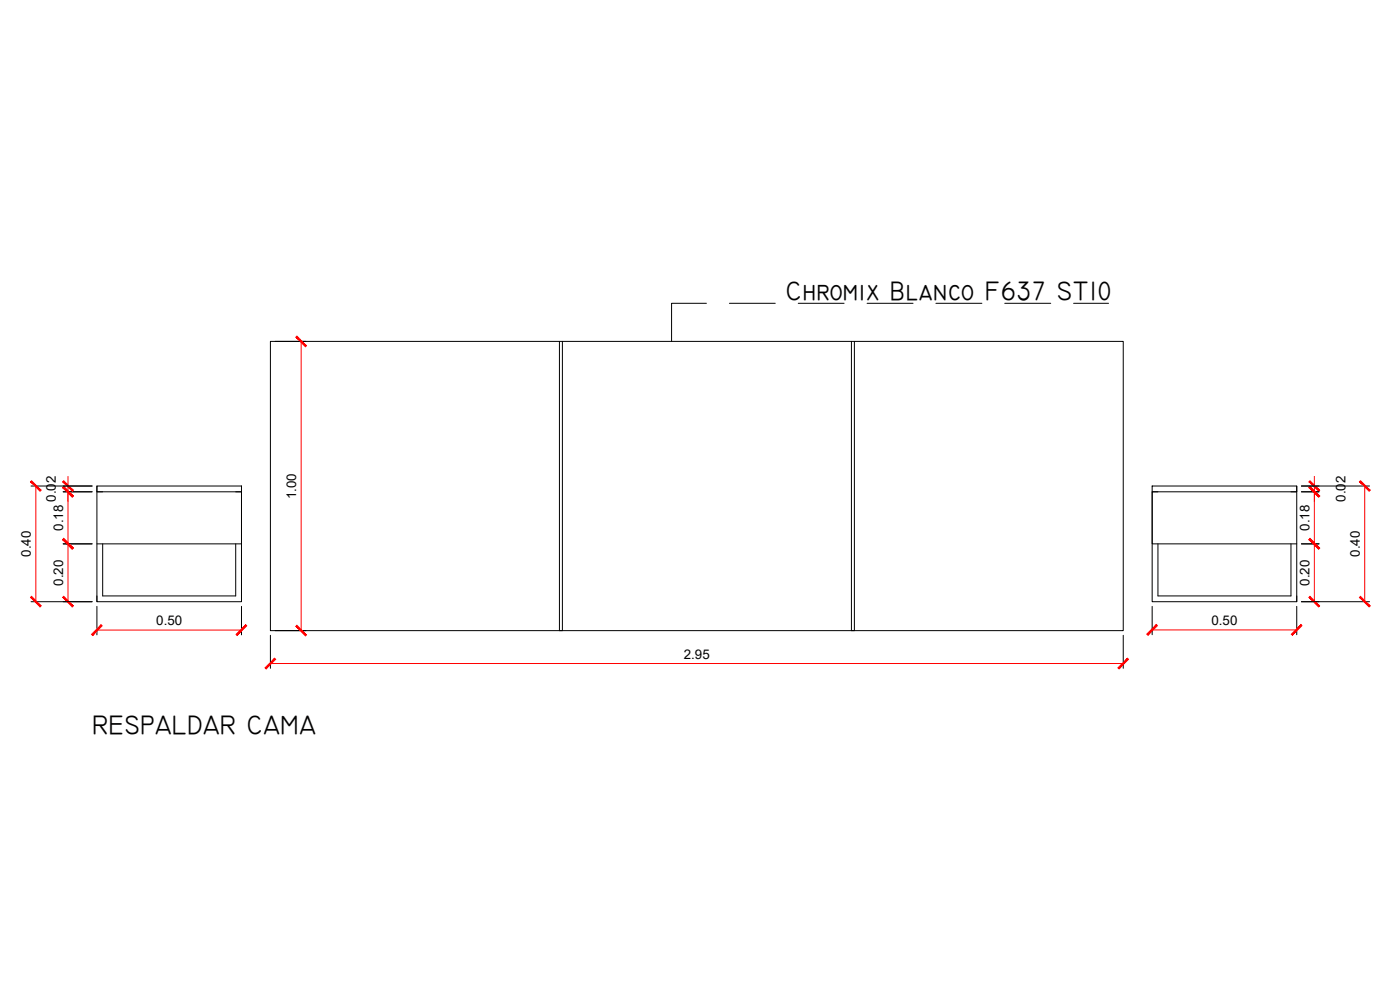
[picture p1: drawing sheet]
<svg xmlns="http://www.w3.org/2000/svg" width="420mm" height="297mm" viewBox="0 0 420 297" stroke-linecap="round" stroke-linejoin="round" font-family="sans-serif">
<!-- layer: VISTA -->
<g fill="none" stroke="#000" stroke-width=".3">
<path d="M81.2 102.4h255.9v86.8h-255.9zM167.9 102.4v86.8M168.8 102.4v86.8M255.5 102.4v86.8M256.4 102.4v86.8M29.1 145.8h43.4v34.7h-43.4zM29.1 145.8v1.8h43.4v15.6h-43.4M29.1 147.6h1.7M70.7 147.6h1.8M345.8 145.8h43.4v34.7h-43.4zM345.8 147.6h1.7M387.4 147.6h1.8"/>
<path d="M389.2 145.8v1.8h-43.4v15.6h43.4M29.1 178.8v1.7M30.8 163.2v15.6h39.9v-15.6M347.5 163.2v15.6h39.9v-15.6M389.2 178.8v1.7"/>
</g>
<!-- layer: PROYECCION -->
<path d="M212 91h-10.5v11.4M218.9 91h13.8M239.6 91h13.7M260.2 91h13.8M280.9 91h13.8M301.5 91h13.8M322.2 91h10.5M167.9 189.2h.9M255.5 189.2h.9" fill="none" stroke="#000" stroke-width=".3"/>
<!-- layer: CC-Cotas 1.10 -->
<g fill="none" stroke="#000" stroke-width=".3">
<path d="M82.6 102.4h9.2M9.3 145.8h18.3M19 147.6h8.6M390.6 145.8h20.4M390.6 147.6h5.3M19 163.2h8.6M390.6 163.2h5.3M9.3 180.5h18.3M29.1 181.9v8.6M72.5 181.9v8.6M81.2 190.6v9.9M82.6 189.2h9.2"/>
<path d="M337.1 190.6v9.9M345.8 181.9v8.5M389.2 181.9v8.5M390.6 180.5h20.4"/>
</g>
<path d="M90.4 102.4v86.8M10.8 145.8v34.7M20.4 142.9v37.6M394.5 142.9v37.6M409.6 145.8v34.7M29.1 189h43.4M81.2 199.1h255.9M345.8 189h43.4" fill="none" stroke="#f00" stroke-width=".3"/>
<!-- layer: 0 -->
<g fill="#f00" stroke="#f00" stroke-width=".3">
<path d="M89.1 187.6l-.3 .3 3.1 2.6zM88.8 187.9l3.1 2.6-.2 .3z"/>
<path d="M88.8 101.2l2.9 2.8 .2-.3zM88.8 101.2l.3-.3 2.8 2.8z"/>
<path d="M82.4 197.5l-2.6 3.2 2.9-2.9zM82.4 197.5l-2.6 3.2-.3-.3z"/>
<path d="M335.5 200.4l.3 .3 2.6-3.2zM338.4 197.5l.3 .3-2.9 2.9z"/>
<path d="M347 187.4l-2.5 3.2 2.8-2.9zM347 187.4l-2.5 3.2-.3-.3z"/>
<path d="M387.6 190.3l.3 .3 2.5-3.2zM390.4 187.4l.3 .3-2.8 2.9z"/>
<path d="M393.1 144.3l-.2 .3 3.1 2.5zM392.9 144.6l3.1 2.5-.3 .3z"/>
<path d="M392.9 146.3l2.8 2.8 .3-.3zM392.9 146.3l.2-.3 2.9 2.8z"/>
<path d="M392.9 146.3l2.8 2.8 .3-.3zM392.9 146.3l.2-.3 2.9 2.8z"/>
<path d="M393.1 161.6l-.2 .3 3.1 2.6zM392.9 161.9l3.1 2.6-.3 .2z"/>
<path d="M392.9 161.9l2.8 2.8 .3-.2zM393.1 161.6l2.9 2.9-3.1-2.6z"/>
<path d="M393.1 178.9l-.2 .3 3.1 2.6zM392.9 179.2l3.1 2.6-.3 .3z"/>
<path d="M408.3 178.9l-.3 .3 3.2 2.6zM408 179.2l3.2 2.6-.3 .3z"/>
<path d="M408 144.6l2.9 2.8 .3-.3zM408 144.6l.3-.3 2.9 2.8z"/>
<path d="M19.1 178.9l-.3 .3 3.2 2.6zM18.8 179.2l3.2 2.6-.3 .3z"/>
<path d="M18.8 161.9l2.9 2.8 .3-.2zM19.1 161.6l2.9 2.9-3.2-2.6z"/>
<path d="M19.1 161.6l-.3 .3 3.2 2.6zM18.8 161.9l3.2 2.6-.3 .2z"/>
<path d="M18.8 146.3l2.9 2.8 .3-.3zM18.8 146.3l.3-.3 2.9 2.8z"/>
<path d="M18.8 146.3l2.9 2.8 .3-.3zM18.8 146.3l.3-.3 2.9 2.8z"/>
<path d="M19.1 144.3l-.3 .3 3.2 2.5zM18.8 144.6l3.2 2.5-.3 .3z"/>
<path d="M9.2 144.6l2.8 2.8 .3-.3zM9.2 144.6l.3-.3 2.8 2.8z"/>
<path d="M9.5 178.9l-.3 .3 3.1 2.6zM9.2 179.2l3.1 2.6-.3 .3z"/>
<path d="M30.4 187.5l-2.6 3.2 2.8-2.9zM27.5 190.3l2.9-2.8-2.6 3.2z"/>
<path d="M70.9 190.3l.3 .4 2.5-3.2zM73.7 187.5l.3 .3-2.8 2.9z"/>
</g>
<g font-size="8.1">
<text x="235.9" y="90.1">Chromix Blanco F637 ST10</text>
<text x="27.8" y="220.1">RESPALDAR CAMA</text>
</g>
<g font-size="4">
<text x="88.9" y="149.8" transform="rotate(-90 88.9 149.8)">1.00</text>
<text x="16.8" y="150.6" transform="rotate(-90 16.8 150.6)">0.02</text>
<text x="403.8" y="150.6" transform="rotate(-90 403.8 150.6)">0.02</text>
<text x="18.9" y="159.2" transform="rotate(-90 18.9 159.2)">0.18</text>
<text x="393" y="159.2" transform="rotate(-90 393 159.2)">0.18</text>
<text x="9.3" y="167" transform="rotate(-90 9.3 167)">0.40</text>
<text x="408.1" y="167" transform="rotate(-90 408.1 167)">0.40</text>
<text x="18.9" y="175.7" transform="rotate(-90 18.9 175.7)">0.20</text>
<text x="393" y="175.7" transform="rotate(-90 393 175.7)">0.20</text>
<text x="46.9" y="187.6">0.50</text>
<text x="363.6" y="187.5">0.50</text>
<text x="205.2" y="197.6">2.95</text>
</g>
</svg>
